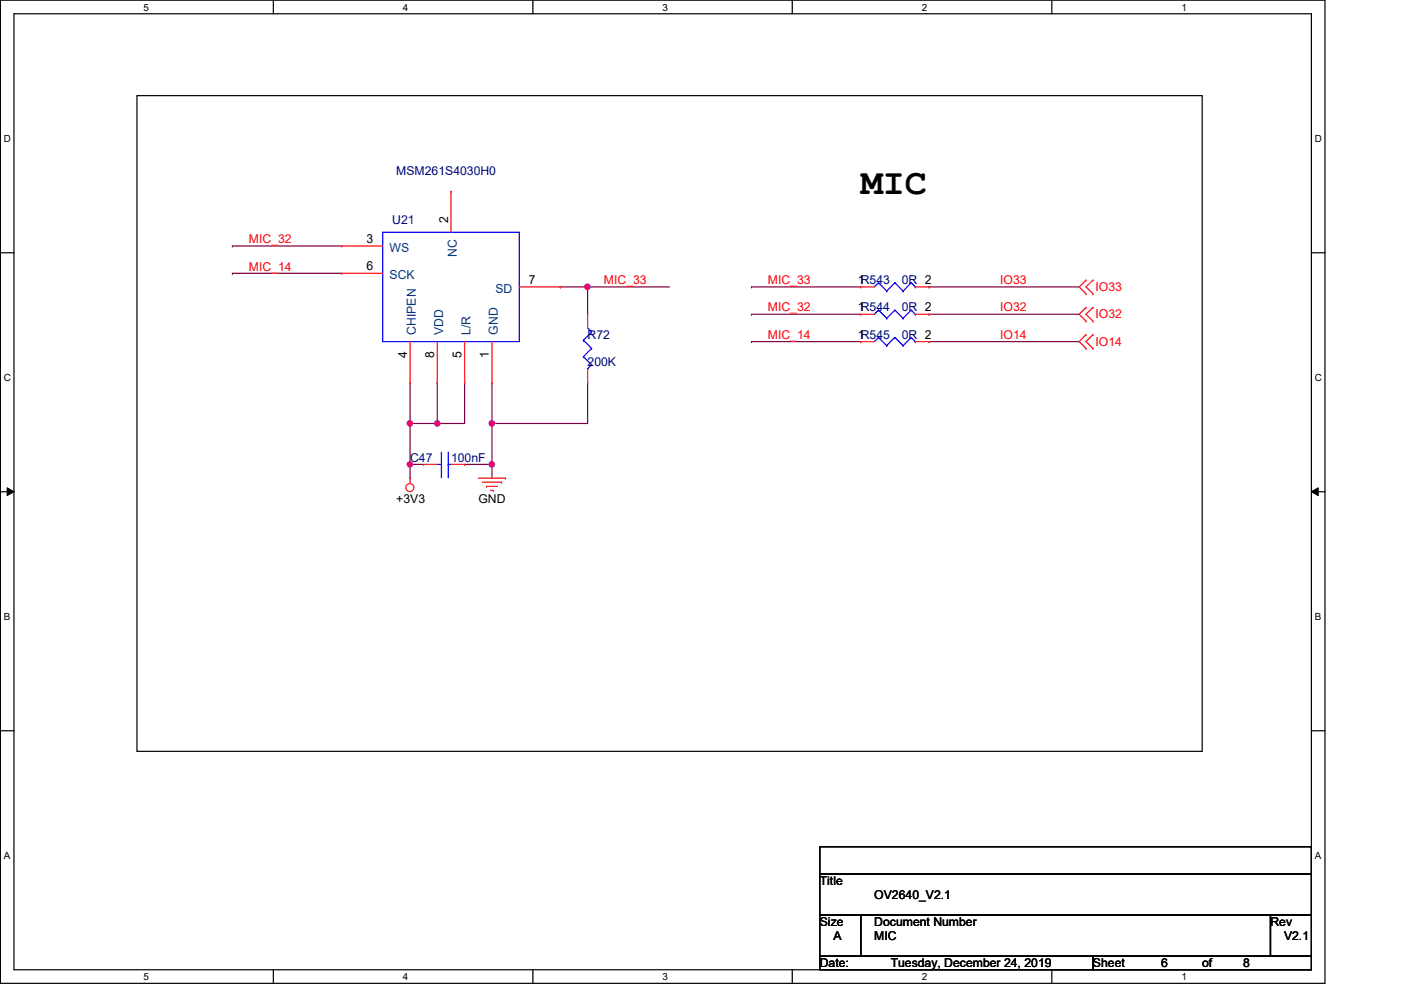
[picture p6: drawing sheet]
<svg xmlns="http://www.w3.org/2000/svg" width="297mm" height="210mm" viewBox="0 0 297 210" stroke-linecap="round" stroke-linejoin="round" font-family="sans-serif">
<path d="M.1 0h280.8v208.5h-280.8zM3 2.9h275v202.7h-275z" fill="none" stroke="#000" stroke-width=".25"/>
<g fill="#fff">
<path d="M30.4 .3h1.2v2.4h-1.2z"/>
<path d="M30.4 205.9h1.2v2.3h-1.2z"/>
</g>
<path d="M58 0v2.9M58 205.6v2.9" fill="none" stroke="#000" stroke-width=".25"/>
<g fill="#fff">
<path d="M85.4 .3h1.2v2.4h-1.2z"/>
<path d="M85.4 205.9h1.2v2.3h-1.2z"/>
</g>
<path d="M113 0v2.9M113 205.6v2.9" fill="none" stroke="#000" stroke-width=".25"/>
<g fill="#fff">
<path d="M140.5 .3h1.1v2.4h-1.1z"/>
<path d="M140.5 205.9h1.1v2.3h-1.1z"/>
</g>
<path d="M168 0v2.9M168 205.6v2.9" fill="none" stroke="#000" stroke-width=".25"/>
<g fill="#fff">
<path d="M195.4 .3h1.2v2.4h-1.2z"/>
<path d="M195.4 205.9h1.2v2.3h-1.2z"/>
</g>
<path d="M223 0v2.9M223 205.6v2.9" fill="none" stroke="#000" stroke-width=".25"/>
<g fill="#fff">
<path d="M250.5 .3h1.1v2.4h-1.1z"/>
<path d="M250.5 205.9h1.1v2.3h-1.1z"/>
<path d="M.8 28.2h1.5v2.4h-1.5z"/>
<path d="M278.8 28.2h1.4v2.4h-1.4z"/>
<path d="M.8 78.9h1.5v2.3h-1.5z"/>
<path d="M278.8 78.9h1.4v2.3h-1.4z"/>
</g>
<path d="M.1 53.6h2.9M278 53.6h2.9" fill="none" stroke="#000" stroke-width=".25"/>
<g fill="#fff">
<path d="M.8 129.6h1.4v2.3h-1.4z"/>
<path d="M278.8 129.6h1.3v2.3h-1.3z"/>
</g>
<path d="M.1 104.3h2.9M278 104.3h2.9" fill="none" stroke="#000" stroke-width=".25"/>
<path d="M1.5 103.4l1.5 .9-1.5 .8zM278 104.3l1.5-.9v1.7z" fill="#000"/>
<path d="M1.5 103.4l1.5 .9-1.5 .8zM278 104.3l1.5-.9v1.7z" fill="none" stroke="#000" stroke-width=".21"/>
<g fill="#fff">
<path d="M.8 180.3h1.4v2.3h-1.4z"/>
<path d="M278.8 180.3h1.3v2.3h-1.3z"/>
</g>
<path d="M29 20.3h225.9v139h-225.9zM.1 154.9h2.9M278 154.9h2.9" fill="none" stroke="#000" stroke-width=".25"/>
<path d="M49.3 52.2h.1M49.3 58h.1M49.3 52.2h23.2M49.3 58h23.2M124.6 60.8h.1M124.6 60.8h17.3M104.3 81.1h.1M104.3 81.1v8.7" fill="none" stroke="#7f003f" stroke-width=".25"/>
<circle cx="124.5" cy="60.8" r=".56" fill="#f0f"/>
<circle cx="124.5" cy="60.8" r=".56" fill="none" stroke="#f0f" stroke-width=".25"/>
<path d="M118.8 60.8h.1M118.8 60.8h5.8M124.6 60.8h.1M124.6 60.8v5.8M104.3 89.8h.1M124.6 81.1h.1M124.6 81.1v8.7h-20.3" fill="none" stroke="#7f003f" stroke-width=".25"/>
<circle cx="104.3" cy="89.8" r=".57" fill="#f0f"/>
<circle cx="104.3" cy="89.8" r=".57" fill="none" stroke="#f0f" stroke-width=".25"/>
<path d="M104.3 98.5h.1M104.3 98.5v2.9" fill="none" stroke="#7f003f" stroke-width=".25"/>
<circle cx="104.3" cy="98.5" r=".56" fill="#f0f"/>
<circle cx="104.3" cy="98.5" r=".56" fill="none" stroke="#f0f" stroke-width=".25"/>
<path d="M86.9 81.1h.1M86.9 89.8h.1M86.9 81.1v8.7M92.7 81.1h.1M92.7 81.1v8.7h-5.8" fill="none" stroke="#7f003f" stroke-width=".25"/>
<circle cx="86.9" cy="89.8" r=".56" fill="#f0f"/>
<circle cx="86.9" cy="89.8" r=".56" fill="none" stroke="#f0f" stroke-width=".25"/>
<path d="M86.9 98.5h.1M86.9 98.5v2.9" fill="none" stroke="#7f003f" stroke-width=".25"/>
<circle cx="86.9" cy="98.5" r=".56" fill="#f0f"/>
<circle cx="86.9" cy="98.5" r=".56" fill="none" stroke="#f0f" stroke-width=".25"/>
<path d="M92.7 89.8h.1M98.5 81.1h.1M98.5 81.1v8.7h-5.8" fill="none" stroke="#7f003f" stroke-width=".25"/>
<circle cx="92.7" cy="89.8" r=".56" fill="#f0f"/>
<circle cx="92.7" cy="89.8" r=".56" fill="none" stroke="#f0f" stroke-width=".25"/>
<g fill="none" stroke="#7f003f" stroke-width=".25">
<path d="M159.3 60.8h.1M159.3 66.6h.1M159.3 72.4h.1M159.3 60.8h23.2M159.3 66.6h23.2M159.3 72.4h23.2M197 60.8h.1M197 66.6h.1M197 72.4h.1M197 60.8h31.8M197 66.6h31.8M197 72.4h31.8"/>
<path d="M86.9 98.5h.1M86.9 89.8h.1M86.9 98.5h2.9M86.9 89.8v8.7M98.5 98.5h5.8M104.3 98.5h.1M104.3 89.8h.1M104.3 89.8v8.7"/>
</g>
<g fill="none" stroke="#f00" stroke-width=".25">
<path d="M72.5 52.2h.1M72.5 58h.1M72.5 52.2h8.6M72.5 58h8.6M95.6 40.6h.1M95.6 40.6v8.6M230.2 59.4h.1M230.2 59.4l-1.4 1.4 1.4 1.5M231.7 59.4h.1M231.7 59.4l-1.5 1.4 1.5 1.5M86.9 72.4v8.7M92.7 72.4v8.7"/>
<path d="M98.5 72.4v8.7M104.3 72.4v8.7M110.1 60.8h8.7M118.8 60.8h.1M124.6 66.6h.1M124.6 66.6v2.9M124.6 78.2v2.9M182.5 60.8h.1M182.5 66.6h.1M182.5 72.4h.1M182.5 60.8h2.9M182.5 66.6h2.9"/>
<path d="M182.5 72.4h2.9M194.1 60.8h2.9M194.1 66.6h2.9M194.1 72.4h2.9M197 60.8h.1M197 66.6h.1M197 72.4h.1M230.2 62.3h.1M230.2 65.2h.1M230.2 68.1h.1M230.2 71h.1M230.2 73.9h.1"/>
<path d="M230.2 65.2l-1.4 1.4 1.4 1.5M230.2 71l-1.4 1.4 1.4 1.5M231.7 62.3h.1M231.7 68.1h.1M231.7 65.2h.1M231.7 73.9h.1M231.7 71h.1M231.7 65.2l-1.5 1.4 1.5 1.5M231.7 71l-1.5 1.4 1.5 1.5M86.9 81.1h.1M89.8 98.5h.1M89.8 98.5h2.9"/>
<path d="M92.7 81.1h.1M95.6 98.5h2.9M98.5 98.5h.1M98.5 81.1h.1M104.3 81.1h.1M124.6 81.1h.1M86.9 101.4h.1M86.9 101.4v1.1M101.4 101.4h5.8M102.3 102.2h4M103.2 103.1h.1M103.2 103.1h2.2"/>
<path d="M104 104h.6M104.6 104h.1M106.3 102.2h.1M107.2 101.4h.1"/>
<circle cx="86.9" cy="103.4" r=".85"/>
</g>
<path d="M173.8 179.5h104.2v5.8h-104.2zM173.8 185.3h104.2v8.7h-104.2zM173.8 194h8.7v8.7h-8.7zM182.5 194h86.9v8.7h-86.9zM269.4 194h8.6v8.7h-8.6zM173.8 202.7h57.9v2.9h-57.9zM231.7 202.7h46.3v2.9h-46.3z" fill="none" stroke="#000" stroke-width=".25"/>
<g fill="none" stroke="#00f" stroke-width=".25">
<path d="M81.1 49.2h29v23.2h-29zM186.3 59.9h.1M186.3 59.9l-.9 .9M186.3 59.9l1.7 1.8M189.7 59.9h.1M189.7 59.9l-1.7 1.8M189.7 59.9l1.8 1.8M193.2 59.9h.1M193.2 59.9l-1.7 1.8M193.2 59.9l.9 .9M123.7 72.1h.1M123.7 75.6h.1"/>
<path d="M123.7 72.1l1.7 1.8M123.7 75.6l1.7 1.7M124.6 78.2h.1M124.6 69.5l.8 .9M125.4 70.4h.1M125.4 73.9h.1M125.4 77.3h.1M125.4 70.4l-1.7 1.7M125.4 73.9l-1.7 1.7M125.4 77.3l-.8 .9M186.3 65.7h.1M186.3 71.5h.1"/>
<path d="M186.3 65.7l-.9 .9M186.3 65.7l1.7 1.8M186.3 71.5l-.9 .9M186.3 71.5l1.7 1.8M188 61.7h.1M188 67.5h.1M188 73.3h.1M189.7 65.7h.1M189.7 71.5h.1M189.7 65.7l-1.7 1.8M189.7 65.7l1.8 1.8M189.7 71.5l-1.7 1.8"/>
<path d="M189.7 71.5l1.8 1.8M191.5 61.7h.1M191.5 67.5h.1M191.5 73.3h.1M193.2 65.7h.1M193.2 71.5h.1M193.2 65.7l-1.7 1.8M193.2 65.7l.9 .9M193.2 71.5l-1.7 1.8M193.2 71.5l.9 .9M194.1 60.8h.1M194.1 66.6h.1"/>
<path d="M194.1 72.4h.1M92.7 98.5h.9M93.6 98.5h.1M93.6 95.9v5.2M95 98.5h.1M95 98.5h.6M95 95.9v5.2M93.6 101.1h.1M95 101.1h.1"/>
</g>
<circle cx="124.5" cy="60.8" r=".56" fill="#f0f"/>
<circle cx="124.5" cy="60.8" r=".56" fill="none" stroke="#f0f" stroke-width=".25"/>
<circle cx="104.3" cy="89.8" r=".57" fill="#f0f"/>
<circle cx="104.3" cy="89.8" r=".57" fill="none" stroke="#f0f" stroke-width=".25"/>
<circle cx="104.3" cy="98.5" r=".56" fill="#f0f"/>
<circle cx="104.3" cy="98.5" r=".56" fill="none" stroke="#f0f" stroke-width=".25"/>
<circle cx="86.9" cy="89.8" r=".56" fill="#f0f"/>
<circle cx="86.9" cy="89.8" r=".56" fill="none" stroke="#f0f" stroke-width=".25"/>
<circle cx="86.9" cy="98.5" r=".56" fill="#f0f"/>
<circle cx="86.9" cy="98.5" r=".56" fill="none" stroke="#f0f" stroke-width=".25"/>
<circle cx="92.7" cy="89.8" r=".56" fill="#f0f"/>
<circle cx="92.7" cy="89.8" r=".56" fill="none" stroke="#f0f" stroke-width=".25"/>
<text font-size="7.8" x="182.5" y="41.2">MIC</text>
<g font-size="2.6" fill="#00007f">
<text x="84" y="37.1">MSM261S4030H0</text>
<text x="83.2" y="47.5">U21</text>
<text x="191.2" y="60.3">0R 2</text>
<text x="124.6" y="71.8">R72</text>
<text x="191.2" y="66">0R 2</text>
<text x="191.2" y="71.8">0R 2</text>
<text x="124.6" y="77.6">200K</text>
<text x="86.9" y="97.9">C47</text>
<text x="95.6" y="97.9">100nF</text>
</g>
<g font-size="2.6">
<text x="95" y="47.2" transform="rotate(-90 95 47.2)">2</text>
<text x="77.7" y="51.5">3</text>
<text x="77.7" y="57.3">6</text>
<text x="112.1" y="60.2">7</text>
<text x="181.9" y="60.2">1R543</text>
<text x="181.9" y="66">1R544</text>
<text x="181.9" y="71.8">1R545</text>
<text x="86.3" y="75.9" transform="rotate(-90 86.3 75.9)">4</text>
<text x="92.1" y="75.9" transform="rotate(-90 92.1 75.9)">8</text>
<text x="97.9" y="75.9" transform="rotate(-90 97.9 75.9)">5</text>
<text x="103.7" y="75.9" transform="rotate(-90 103.7 75.9)">1</text>
<text x="84" y="106.6">+3V3</text>
<text x="101.4" y="106.6">GND</text>
<text x="173.8" y="187.7">Title</text>
<text x="185.4" y="190.6">OV2640_V2.1</text>
<text x="173.8" y="196.3">Size</text>
<text x="185.4" y="196.3">Document Number</text>
<text x="269.4" y="196.3">Rev</text>
<text x="176.7" y="199.3">A</text>
<text x="185.4" y="199.3">MIC</text>
<text x="272.2" y="199.3">V2.1</text>
<text x="173.8" y="205.1">Date:</text>
<text x="188.8" y="205.1">Tuesday, December 24, 2019</text>
<text x="231.7" y="205.1">Sheet</text>
<text x="246.2" y="205.1">6</text>
<text x="254.9" y="205.1">of</text>
<text x="263.6" y="205.1">8</text>
</g>
<g font-size="2.6" fill="#f00">
<text x="52.8" y="51.6">MIC_32</text>
<text x="52.8" y="57.4">MIC_14</text>
<text x="128.1" y="60.2">MIC_33</text>
<text x="162.8" y="60.2">MIC_33</text>
<text x="212" y="60.2">IO33</text>
<text x="232.3" y="61.7">IO33</text>
<text x="162.8" y="66">MIC_32</text>
<text x="162.8" y="71.8">MIC_14</text>
<text x="212" y="66">IO32</text>
<text x="212" y="71.8">IO14</text>
<text x="232.3" y="67.5">IO32</text>
<text x="232.3" y="73.3">IO14</text>
</g>
<g font-size="2.6" fill="#003f7f">
<text x="82.6" y="53.3">WS</text>
<text x="82.6" y="59.1">SCK</text>
<text x="96.9" y="54.4" transform="rotate(-90 96.9 54.4)">NC</text>
<text x="105" y="62">SD</text>
<text x="88.2" y="71" transform="rotate(-90 88.2 71)">CHIPEN</text>
<text x="93.9" y="71" transform="rotate(-90 93.9 71)">VDD</text>
<text x="99.7" y="71" transform="rotate(-90 99.7 71)">L/R</text>
<text x="105.5" y="71" transform="rotate(-90 105.5 71)">GND</text>
</g>
<g font-size="2.1">
<text x="30.4" y="2.2">5</text>
<text x="85.4" y="2.2">4</text>
<text x="140.5" y="2.2">3</text>
<text x="195.4" y="2.2">2</text>
<text x="250.5" y="2.2">1</text>
<text x=".8" y="30.1">D</text>
<text x="278.8" y="30.1">D</text>
<text x=".8" y="80.8">C</text>
<text x="278.8" y="80.8">C</text>
<text x=".8" y="131.5">B</text>
<text x="278.8" y="131.5">B</text>
<text x=".8" y="182.2">A</text>
<text x="278.8" y="182.2">A</text>
<text x="30.4" y="207.8">5</text>
<text x="85.4" y="207.8">4</text>
<text x="140.5" y="207.8">3</text>
<text x="195.4" y="207.8">2</text>
<text x="250.5" y="207.8">1</text>
</g>
</svg>
